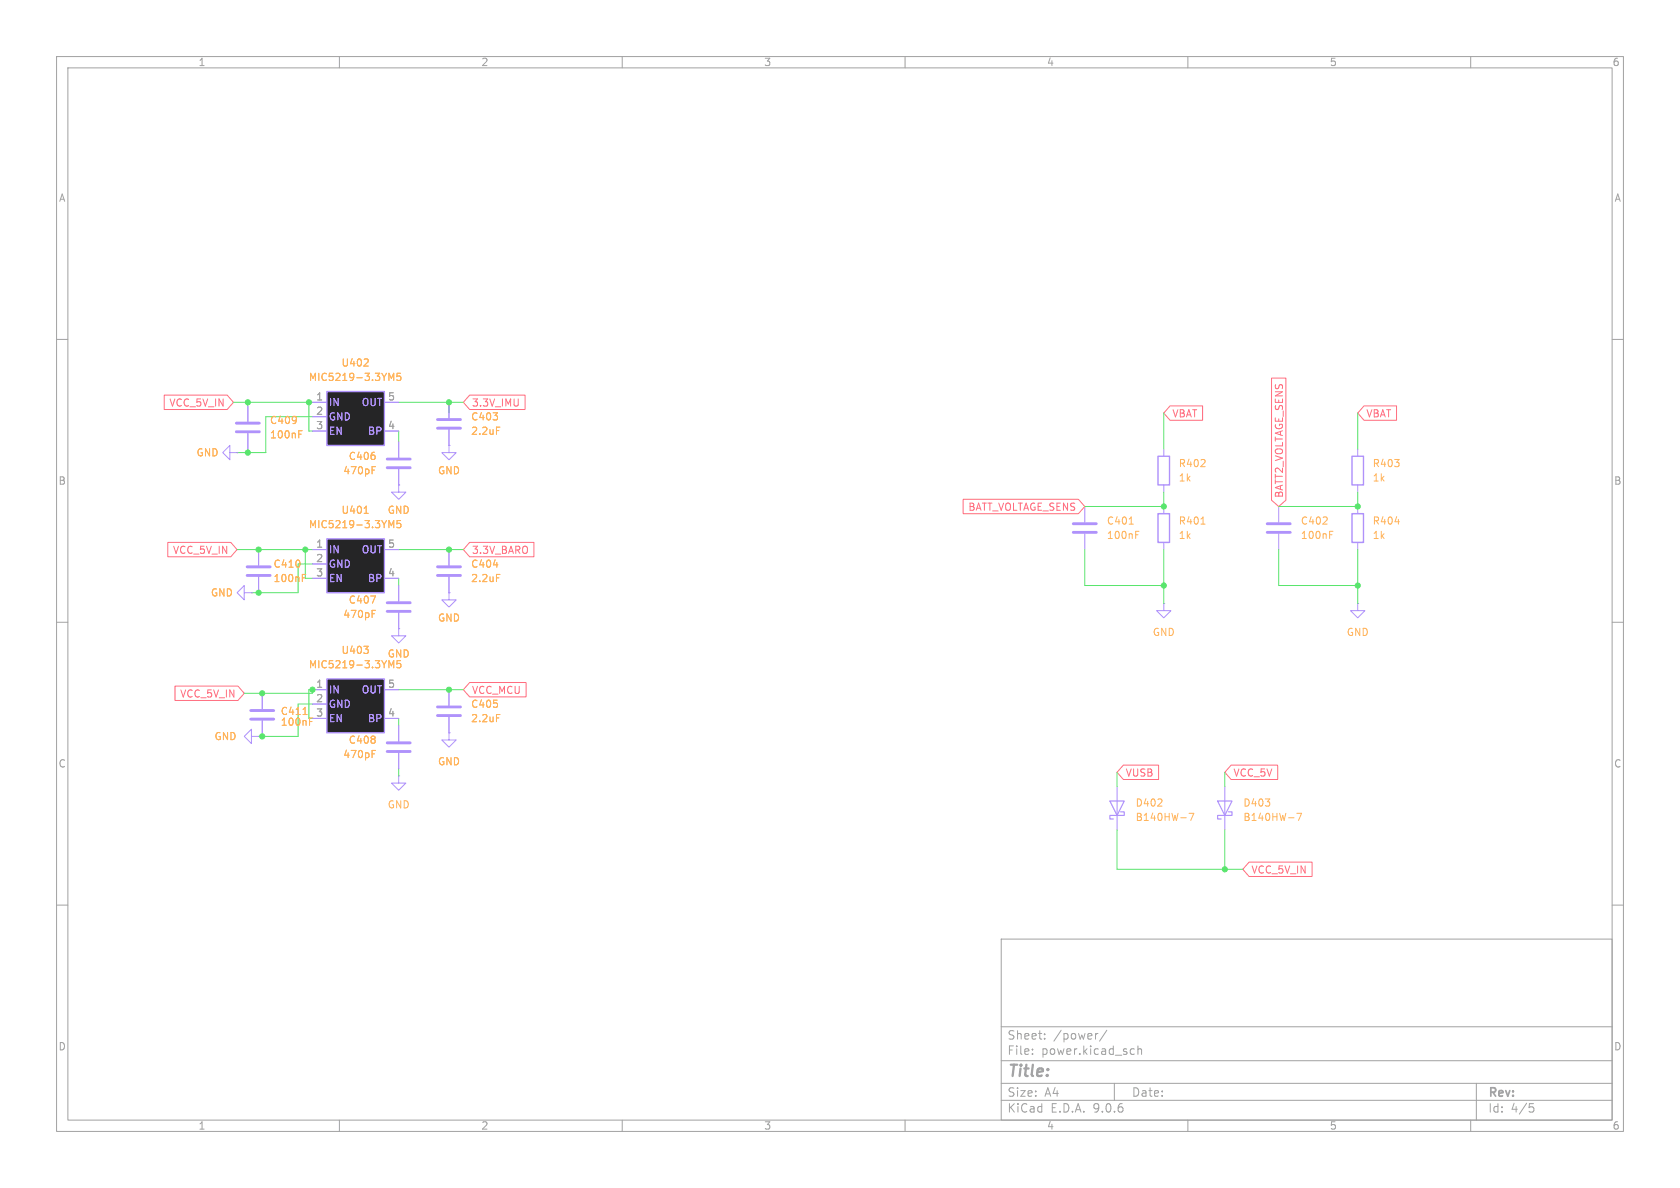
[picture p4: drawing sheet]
(kicad_sch
 (version 20250114)
 (generator "eeschema")
 (generator_version "9.0")
 (paper "A4")
 (lib_symbols
  (symbol "PCM_4ms_Diode:B140HW-7"
   (pin_numbers (hide yes))
   (pin_names
    (offset 1.016) (hide yes)) (exclude_from_sim no) (in_bom yes) (on_board yes)
   (property "Reference" "D" (at 0 2.54 0) (effects (font (size 1.27 1.27))))
   (property "Value" "B140HW-7" (at 0 -2.54 0) (effects (font (size 1.27 1.27))))
   (property "Footprint" "4ms_Diode:D_SOD-123" (at 0 5.08 0) (effects (font (size 1.27 1.27)) (hide yes)))
   (property "Datasheet" "" (at 0 0 0) (effects (font (size 1.27 1.27)) (hide yes)))
   (property "Description" "SCHOTTKY RECTIFIER 1.0A 40Vrrm 0.55Vf" (at 0 0 0) (effects (font (size 1.27 1.27)) (hide yes)))
   (property "Specifications" "SCHOTTKY RECTIFIER 1.0A 40Vrrm 0.55Vf" (at -2.54 -7.874 0) (effects (font (size 1.27 1.27)) (justify left) (hide yes)))
   (property "Manufacturer" "Diodes Incorporated" (at -2.54 -9.398 0) (effects (font (size 1.27 1.27)) (justify left) (hide yes)))
   (property "Part Number" "B140HW-7" (at -2.54 -10.922 0) (effects (font (size 1.27 1.27)) (justify left) (hide yes)))
   (property "JLCPCB ID" "C134429" (at 2.54 -12.7 0) (effects (font (size 1.27 1.27)) (hide yes)))
   (property "Alt JLCPCB ID" "C8598" (at 0 0 0) (effects (font (size 1.27 1.27)) (hide yes)))
   (property "Alt JLCPCB Part" "B5819W" (at 0 0 0) (effects (font (size 1.27 1.27)) (hide yes)))
   (symbol "B140HW-7_0_1"
    (polyline (pts (xy -1.905 0.635) (xy -1.905 1.27) (xy -1.27 1.27) (xy -1.27 -1.27) (xy -0.635 -1.27) (xy -0.635 -0.635)) (stroke (width 0.2032) (type default)) (fill (type none)))
    (polyline (pts (xy 1.27 1.27) (xy 1.27 -1.27) (xy -1.27 0) (xy 1.27 1.27)) (stroke (width 0.2032) (type default)) (fill (type none)))
    (polyline (pts (xy 1.27 0) (xy -1.27 0)) (stroke (width 0) (type default)) (fill (type none))))
   (symbol "B140HW-7_1_1"
    (pin passive line (at -3.81 0 0) (length 2.54) (name "K" (effects (font (size 1.27 1.27)))) (number "1" (effects (font (size 1.27 1.27)))))
    (pin passive line (at 3.81 0 180) (length 2.54) (name "A" (effects (font (size 1.27 1.27)))) (number "2" (effects (font (size 1.27 1.27))))))
   (embedded_fonts no))
  (symbol "PCM_Capacitor_AKL:C_0402"
   (pin_numbers (hide yes))
   (pin_names
    (offset 0.254)) (exclude_from_sim no) (in_bom yes) (on_board yes)
   (property "Reference" "C" (at 0.635 2.54 0) (effects (font (size 1.27 1.27)) (justify left)))
   (property "Value" "C_0402" (at 0.635 -2.54 0) (effects (font (size 1.27 1.27)) (justify left)))
   (property "Footprint" "PCM_Capacitor_SMD_AKL:C_0402_1005Metric" (at 0.9652 -3.81 0) (effects (font (size 1.27 1.27)) (hide yes)))
   (property "Datasheet" "~" (at 0 0 0) (effects (font (size 1.27 1.27)) (hide yes)))
   (property "Description" "SMD 0402 MLCC capacitor, Alternate KiCad Library" (at 0 0 0) (effects (font (size 1.27 1.27)) (hide yes)))
   (symbol "C_0402_0_1"
    (polyline (pts (xy -2.032 0.762) (xy 2.032 0.762)) (stroke (width 0.508) (type default)) (fill (type none)))
    (polyline (pts (xy -2.032 -0.762) (xy 2.032 -0.762)) (stroke (width 0.508) (type default)) (fill (type none))))
   (symbol "C_0402_0_2"
    (polyline (pts (xy -2.54 -2.54) (xy -0.381 -0.381)) (stroke (width 0) (type default)) (fill (type none)))
    (polyline (pts (xy -0.508 -0.508) (xy -1.651 0.635)) (stroke (width 0.508) (type default)) (fill (type none)))
    (polyline (pts (xy -0.508 -0.508) (xy 0.635 -1.651)) (stroke (width 0.508) (type default)) (fill (type none)))
    (polyline (pts (xy 0.381 0.381) (xy 2.54 2.54)) (stroke (width 0) (type default)) (fill (type none)))
    (polyline (pts (xy 0.508 0.508) (xy -0.635 1.651)) (stroke (width 0.508) (type default)) (fill (type none)))
    (polyline (pts (xy 0.508 0.508) (xy 1.651 -0.635)) (stroke (width 0.508) (type default)) (fill (type none))))
   (symbol "C_0402_1_1"
    (pin passive line (at 0 3.81 270) (length 2.794) (name "~" (effects (font (size 1.27 1.27)))) (number "1" (effects (font (size 1.27 1.27)))))
    (pin passive line (at 0 -3.81 90) (length 2.794) (name "~" (effects (font (size 1.27 1.27)))) (number "2" (effects (font (size 1.27 1.27))))))
   (symbol "C_0402_1_2"
    (pin passive line (at -2.54 -2.54 90) (length 0) (name "~" (effects (font (size 1.27 1.27)))) (number "2" (effects (font (size 1.27 1.27)))))
    (pin passive line (at 2.54 2.54 270) (length 0) (name "~" (effects (font (size 1.27 1.27)))) (number "1" (effects (font (size 1.27 1.27))))))
   (embedded_fonts no))
  (symbol "PCM_Capacitor_AKL:C_0603"
   (pin_numbers (hide yes))
   (pin_names
    (offset 0.254)) (exclude_from_sim no) (in_bom yes) (on_board yes)
   (property "Reference" "C" (at 0.635 2.54 0) (effects (font (size 1.27 1.27)) (justify left)))
   (property "Value" "C_0603" (at 0.635 -2.54 0) (effects (font (size 1.27 1.27)) (justify left)))
   (property "Footprint" "PCM_Capacitor_SMD_AKL:C_0603_1608Metric" (at 0.9652 -3.81 0) (effects (font (size 1.27 1.27)) (hide yes)))
   (property "Datasheet" "~" (at 0 0 0) (effects (font (size 1.27 1.27)) (hide yes)))
   (property "Description" "SMD 0603 MLCC capacitor, Alternate KiCad Library" (at 0 0 0) (effects (font (size 1.27 1.27)) (hide yes)))
   (symbol "C_0603_0_1"
    (polyline (pts (xy -2.032 0.762) (xy 2.032 0.762)) (stroke (width 0.508) (type default)) (fill (type none)))
    (polyline (pts (xy -2.032 -0.762) (xy 2.032 -0.762)) (stroke (width 0.508) (type default)) (fill (type none))))
   (symbol "C_0603_0_2"
    (polyline (pts (xy -2.54 -2.54) (xy -0.381 -0.381)) (stroke (width 0) (type default)) (fill (type none)))
    (polyline (pts (xy -0.508 -0.508) (xy -1.651 0.635)) (stroke (width 0.508) (type default)) (fill (type none)))
    (polyline (pts (xy -0.508 -0.508) (xy 0.635 -1.651)) (stroke (width 0.508) (type default)) (fill (type none)))
    (polyline (pts (xy 0.381 0.381) (xy 2.54 2.54)) (stroke (width 0) (type default)) (fill (type none)))
    (polyline (pts (xy 0.508 0.508) (xy -0.635 1.651)) (stroke (width 0.508) (type default)) (fill (type none)))
    (polyline (pts (xy 0.508 0.508) (xy 1.651 -0.635)) (stroke (width 0.508) (type default)) (fill (type none))))
   (symbol "C_0603_1_1"
    (pin passive line (at 0 3.81 270) (length 2.794) (name "~" (effects (font (size 1.27 1.27)))) (number "1" (effects (font (size 1.27 1.27)))))
    (pin passive line (at 0 -3.81 90) (length 2.794) (name "~" (effects (font (size 1.27 1.27)))) (number "2" (effects (font (size 1.27 1.27))))))
   (symbol "C_0603_1_2"
    (pin passive line (at -2.54 -2.54 90) (length 0) (name "~" (effects (font (size 1.27 1.27)))) (number "2" (effects (font (size 1.27 1.27)))))
    (pin passive line (at 2.54 2.54 270) (length 0) (name "~" (effects (font (size 1.27 1.27)))) (number "1" (effects (font (size 1.27 1.27))))))
   (embedded_fonts no))
  (symbol "PCM_Resistor_AKL:R_0402"
   (pin_numbers (hide yes))
   (pin_names
    (offset 0)) (exclude_from_sim no) (in_bom yes) (on_board yes)
   (property "Reference" "R" (at 2.54 1.27 0) (effects (font (size 1.27 1.27)) (justify left)))
   (property "Value" "R_0402" (at 2.54 -1.27 0) (effects (font (size 1.27 1.27)) (justify left)))
   (property "Footprint" "PCM_Resistor_SMD_AKL:R_0402_1005Metric" (at 0 -11.43 0) (effects (font (size 1.27 1.27)) (hide yes)))
   (property "Datasheet" "~" (at 0 0 0) (effects (font (size 1.27 1.27)) (hide yes)))
   (property "Description" "SMD 0402 Chip Resistor, European Symbol, Alternate KiCad Library" (at 0 0 0) (effects (font (size 1.27 1.27)) (hide yes)))
   (symbol "R_0402_0_1"
    (rectangle (start -1.016 2.54) (end 1.016 -2.54) (stroke (width 0.254) (type default)) (fill (type none))))
   (symbol "R_0402_0_2"
    (polyline (pts (xy -2.54 -2.54) (xy -1.524 -1.524)) (stroke (width 0) (type default)) (fill (type none)))
    (polyline (pts (xy 1.524 1.524) (xy 2.54 2.54)) (stroke (width 0) (type default)) (fill (type none)))
    (polyline (pts (xy 1.524 1.524) (xy 0.889 2.159) (xy -2.159 -0.889) (xy -0.889 -2.159) (xy 2.159 0.889) (xy 1.524 1.524)) (stroke (width 0.254) (type default)) (fill (type none))))
   (symbol "R_0402_1_1"
    (pin passive line (at 0 3.81 270) (length 1.27) (name "~" (effects (font (size 1.27 1.27)))) (number "1" (effects (font (size 1.27 1.27)))))
    (pin passive line (at 0 -3.81 90) (length 1.27) (name "~" (effects (font (size 1.27 1.27)))) (number "2" (effects (font (size 1.27 1.27))))))
   (symbol "R_0402_1_2"
    (pin passive line (at -2.54 -2.54 0) (length 0) (name "" (effects (font (size 1.27 1.27)))) (number "2" (effects (font (size 1.27 1.27)))))
    (pin passive line (at 2.54 2.54 180) (length 0) (name "" (effects (font (size 1.27 1.27)))) (number "1" (effects (font (size 1.27 1.27))))))
   (embedded_fonts no))
  (symbol "Regulator_Linear:MIC5219-3.3YM5"
   (pin_names
    (offset 0.254)) (exclude_from_sim no) (in_bom yes) (on_board yes)
   (property "Reference" "U402" (at 0 9.525 0) (effects (font (size 1.27 1.27))))
   (property "Value" "MIC5219-3.3YM5" (at 0 6.985 0) (effects (font (size 1.27 1.27))))
   (property "Footprint" "Package_TO_SOT_SMD:SOT-23-5" (at 0 8.255 0) (effects (font (size 1.27 1.27)) (hide yes)))
   (property "Datasheet" "http://ww1.microchip.com/downloads/en/DeviceDoc/MIC5219-500mA-Peak-Output-LDO-Regulator-DS20006021A.pdf" (at 0 0 0) (effects (font (size 1.27 1.27)) (hide yes)))
   (property "Description" "500mA low dropout linear regulator, fixed 3.3V output, SOT-23-5" (at 0 0 0) (effects (font (size 1.27 1.27)) (hide yes)))
   (symbol "MIC5219-3.3YM5_0_1"
    (rectangle (start -5.08 4.445) (end 5.08 -5.08) (stroke (width 0.254) (type default)) (fill (type background))))
   (symbol "MIC5219-3.3YM5_1_1"
    (pin power_in line (at -7.62 2.54 0) (length 2.54) (name "IN" (effects (font (size 1.27 1.27)))) (number "1" (effects (font (size 1.27 1.27)))))
    (pin power_in line (at -7.62 0 0) (length 2.54) (name "GND" (effects (font (size 1.27 1.27)))) (number "2" (effects (font (size 1.27 1.27)))))
    (pin input line (at -7.62 -2.54 0) (length 2.54) (name "EN" (effects (font (size 1.27 1.27)))) (number "3" (effects (font (size 1.27 1.27)))))
    (pin power_out line (at 7.62 2.54 180) (length 2.54) (name "OUT" (effects (font (size 1.27 1.27)))) (number "5" (effects (font (size 1.27 1.27)))))
    (pin input line (at 7.62 -2.54 180) (length 2.54) (name "BP" (effects (font (size 1.27 1.27)))) (number "4" (effects (font (size 1.27 1.27))))))
   (embedded_fonts no))
  (symbol "power:GND"
   (power)
   (pin_numbers (hide yes))
   (pin_names
    (offset 0) (hide yes)) (exclude_from_sim no) (in_bom yes) (on_board yes)
   (property "Reference" "#PWR" (at 0 -6.35 0) (effects (font (size 1.27 1.27)) (hide yes)))
   (property "Value" "GND" (at 0 -3.81 0) (effects (font (size 1.27 1.27))))
   (property "Footprint" "" (at 0 0 0) (effects (font (size 1.27 1.27)) (hide yes)))
   (property "Datasheet" "" (at 0 0 0) (effects (font (size 1.27 1.27)) (hide yes)))
   (property "Description" "Power symbol creates a global label with name \"GND\" , ground" (at 0 0 0) (effects (font (size 1.27 1.27)) (hide yes)))
   (symbol "GND_0_1"
    (polyline (pts (xy 0 0) (xy 0 -1.27) (xy 1.27 -1.27) (xy 0 -2.54) (xy -1.27 -1.27) (xy 0 -1.27)) (stroke (width 0) (type default)) (fill (type none))))
   (symbol "GND_1_1"
    (pin power_in line (at 0 0 270) (length 0) (name "~" (effects (font (size 1.27 1.27)))) (number "1" (effects (font (size 1.27 1.27))))))
   (embedded_fonts no)))
 (junction
  (at 55.245 121.92)
  (diameter 0)
  (color 0 0 0 0))
 (junction
  (at 79.375 97.155)
  (diameter 0)
  (color 0 0 0 0))
 (junction
  (at 205.74 103.505)
  (diameter 0)
  (color 0 0 0 0))
 (junction
  (at 43.815 80.01)
  (diameter 0)
  (color 0 0 0 0))
 (junction
  (at 46.355 130.175)
  (diameter 0)
  (color 0 0 0 0))
 (junction
  (at 46.355 122.555)
  (diameter 0)
  (color 0 0 0 0))
 (junction
  (at 216.535 153.67)
  (diameter 0)
  (color 0 0 0 0))
 (junction
  (at 79.375 121.92)
  (diameter 0)
  (color 0 0 0 0))
 (junction
  (at 53.975 97.155)
  (diameter 0)
  (color 0 0 0 0))
 (junction
  (at 45.72 104.775)
  (diameter 0)
  (color 0 0 0 0))
 (junction
  (at 79.375 71.12)
  (diameter 0)
  (color 0 0 0 0))
 (junction
  (at 43.815 71.12)
  (diameter 0)
  (color 0 0 0 0))
 (junction
  (at 240.03 103.505)
  (diameter 0)
  (color 0 0 0 0))
 (junction
  (at 205.74 89.535)
  (diameter 0)
  (color 0 0 0 0))
 (junction
  (at 54.61 71.12)
  (diameter 0)
  (color 0 0 0 0))
 (junction
  (at 240.03 89.535)
  (diameter 0)
  (color 0 0 0 0))
 (junction
  (at 45.72 97.155)
  (diameter 0)
  (color 0 0 0 0))
 (wire
  (pts (xy 43.815 71.12) (xy 43.815 71.755))
  (stroke (width 0) (type default)))
 (wire
  (pts (xy 46.355 122.555) (xy 55.245 122.555))
  (stroke (width 0) (type default)))
 (wire
  (pts (xy 79.375 121.92) (xy 81.915 121.92))
  (stroke (width 0) (type default)))
 (wire
  (pts (xy 191.77 103.505) (xy 205.74 103.505))
  (stroke (width 0) (type default)))
 (wire
  (pts (xy 205.74 103.505) (xy 205.74 97.155))
  (stroke (width 0) (type default)))
 (wire
  (pts (xy 70.485 71.12) (xy 79.375 71.12))
  (stroke (width 0) (type default)))
 (wire
  (pts (xy 52.705 130.175) (xy 52.705 124.46))
  (stroke (width 0) (type default)))
 (wire
  (pts (xy 205.74 103.505) (xy 205.74 106.68))
  (stroke (width 0) (type default)))
 (wire
  (pts (xy 45.72 104.775) (xy 52.705 104.775))
  (stroke (width 0) (type default)))
 (wire
  (pts (xy 54.61 71.12) (xy 43.815 71.12))
  (stroke (width 0) (type default)))
 (wire
  (pts (xy 52.705 124.46) (xy 55.245 124.46))
  (stroke (width 0) (type default)))
 (wire
  (pts (xy 197.485 153.67) (xy 197.485 146.685))
  (stroke (width 0) (type default)))
 (wire
  (pts (xy 55.245 76.2) (xy 54.61 76.2))
  (stroke (width 0) (type default)))
 (wire
  (pts (xy 205.74 73.025) (xy 205.74 79.375))
  (stroke (width 0) (type default)))
 (wire
  (pts (xy 41.91 80.01) (xy 43.815 80.01))
  (stroke (width 0) (type default)))
 (wire
  (pts (xy 197.485 136.525) (xy 197.485 139.065))
  (stroke (width 0) (type default)))
 (wire
  (pts (xy 219.71 153.67) (xy 216.535 153.67))
  (stroke (width 0) (type default)))
 (wire
  (pts (xy 44.45 104.775) (xy 45.72 104.775))
  (stroke (width 0) (type default)))
 (wire
  (pts (xy 55.245 127) (xy 54.61 127))
  (stroke (width 0) (type default)))
 (wire
  (pts (xy 53.975 97.155) (xy 55.245 97.155))
  (stroke (width 0) (type default)))
 (wire
  (pts (xy 46.99 73.66) (xy 55.245 73.66))
  (stroke (width 0) (type default)))
 (wire
  (pts (xy 70.485 103.505) (xy 70.485 102.235))
  (stroke (width 0) (type default)))
 (wire
  (pts (xy 43.815 71.12) (xy 41.275 71.12))
  (stroke (width 0) (type default)))
 (wire
  (pts (xy 53.975 102.235) (xy 53.975 97.155))
  (stroke (width 0) (type default)))
 (wire
  (pts (xy 54.61 127) (xy 54.61 121.92))
  (stroke (width 0) (type default)))
 (wire
  (pts (xy 55.245 102.235) (xy 53.975 102.235))
  (stroke (width 0) (type default)))
 (wire
  (pts (xy 41.91 97.155) (xy 45.72 97.155))
  (stroke (width 0) (type default)))
 (wire
  (pts (xy 79.375 71.12) (xy 81.915 71.12))
  (stroke (width 0) (type default)))
 (wire
  (pts (xy 54.61 76.2) (xy 54.61 71.12))
  (stroke (width 0) (type default)))
 (wire
  (pts (xy 70.485 121.92) (xy 79.375 121.92))
  (stroke (width 0) (type default)))
 (wire
  (pts (xy 216.535 153.67) (xy 197.485 153.67))
  (stroke (width 0) (type default)))
 (wire
  (pts (xy 45.72 130.175) (xy 46.355 130.175))
  (stroke (width 0) (type default)))
 (wire
  (pts (xy 216.535 146.685) (xy 216.535 153.67))
  (stroke (width 0) (type default)))
 (wire
  (pts (xy 52.705 99.695) (xy 55.245 99.695))
  (stroke (width 0) (type default)))
 (wire
  (pts (xy 52.705 104.775) (xy 52.705 99.695))
  (stroke (width 0) (type default)))
 (wire
  (pts (xy 240.03 73.025) (xy 240.03 79.375))
  (stroke (width 0) (type default)))
 (wire
  (pts (xy 54.61 121.92) (xy 55.245 121.92))
  (stroke (width 0) (type default)))
 (wire
  (pts (xy 226.06 89.535) (xy 240.03 89.535))
  (stroke (width 0) (type default)))
 (wire
  (pts (xy 79.375 97.155) (xy 81.915 97.155))
  (stroke (width 0) (type default)))
 (wire
  (pts (xy 46.355 130.175) (xy 52.705 130.175))
  (stroke (width 0) (type default)))
 (wire
  (pts (xy 70.485 97.155) (xy 79.375 97.155))
  (stroke (width 0) (type default)))
 (wire
  (pts (xy 226.06 103.505) (xy 240.03 103.505))
  (stroke (width 0) (type default)))
 (wire
  (pts (xy 70.485 76.2) (xy 70.485 78.105))
  (stroke (width 0) (type default)))
 (wire
  (pts (xy 70.485 135.89) (xy 70.485 137.16))
  (stroke (width 0) (type default)))
 (wire
  (pts (xy 240.03 103.505) (xy 240.03 106.68))
  (stroke (width 0) (type default)))
 (wire
  (pts (xy 240.03 103.505) (xy 240.03 97.155))
  (stroke (width 0) (type default)))
 (wire
  (pts (xy 191.77 97.155) (xy 191.77 103.505))
  (stroke (width 0) (type default)))
 (wire
  (pts (xy 43.18 122.555) (xy 46.355 122.555))
  (stroke (width 0) (type default)))
 (wire
  (pts (xy 79.375 71.12) (xy 79.375 73.025))
  (stroke (width 0) (type default)))
 (wire
  (pts (xy 216.535 136.525) (xy 216.535 139.065))
  (stroke (width 0) (type default)))
 (wire
  (pts (xy 240.03 86.995) (xy 240.03 89.535))
  (stroke (width 0) (type default)))
 (wire
  (pts (xy 45.72 97.155) (xy 53.975 97.155))
  (stroke (width 0) (type default)))
 (wire
  (pts (xy 43.815 80.01) (xy 46.99 80.01))
  (stroke (width 0) (type default)))
 (wire
  (pts (xy 46.99 73.66) (xy 46.99 80.01))
  (stroke (width 0) (type default)))
 (wire
  (pts (xy 54.61 71.12) (xy 55.245 71.12))
  (stroke (width 0) (type default)))
 (wire
  (pts (xy 191.77 89.535) (xy 205.74 89.535))
  (stroke (width 0) (type default)))
 (wire
  (pts (xy 43.815 79.375) (xy 43.815 80.01))
  (stroke (width 0) (type default)))
 (wire
  (pts (xy 226.06 97.155) (xy 226.06 103.505))
  (stroke (width 0) (type default)))
 (wire
  (pts (xy 205.74 86.995) (xy 205.74 89.535))
  (stroke (width 0) (type default)))
 (wire
  (pts (xy 55.245 122.555) (xy 55.245 121.92))
  (stroke (width 0) (type default)))
 (wire
  (pts (xy 70.485 127) (xy 70.485 128.27))
  (stroke (width 0) (type default)))
 (global_label "VBAT"
  (shape input)
  (at 240.03 73.025 0)
  (fields_autoplaced yes)
  (effects (font (size 1.27 1.27)) (justify left))
  (property "Intersheetrefs" "${INTERSHEET_REFS}" (at 247.43 73.025 0) (effects (font (size 1.27 1.27)) (justify left) (hide yes))))
 (global_label "3.3V_BARO"
  (shape input)
  (at 81.915 97.155 0)
  (fields_autoplaced yes)
  (effects (font (size 1.27 1.27)) (justify left))
  (property "Intersheetrefs" "${INTERSHEET_REFS}" (at 94.9393 97.155 0) (effects (font (size 1.27 1.27)) (justify left) (hide yes))))
 (global_label "VCC_5V_IN"
  (shape input)
  (at 43.18 122.555 180)
  (fields_autoplaced yes)
  (effects (font (size 1.27 1.27)) (justify right))
  (property "Intersheetrefs" "${INTERSHEET_REFS}" (at 30.3976 122.555 0) (effects (font (size 1.27 1.27)) (justify right) (hide yes))))
 (global_label "VBAT"
  (shape input)
  (at 205.74 73.025 0)
  (fields_autoplaced yes)
  (effects (font (size 1.27 1.27)) (justify left))
  (property "Intersheetrefs" "${INTERSHEET_REFS}" (at 213.14 73.025 0) (effects (font (size 1.27 1.27)) (justify left) (hide yes))))
 (global_label "VCC_5V"
  (shape input)
  (at 216.535 136.525 0)
  (fields_autoplaced yes)
  (effects (font (size 1.27 1.27)) (justify left))
  (property "Intersheetrefs" "${INTERSHEET_REFS}" (at 226.4145 136.525 0) (effects (font (size 1.27 1.27)) (justify left) (hide yes))))
 (global_label "BATT_VOLTAGE_SENS"
  (shape input)
  (at 191.77 89.535 180)
  (fields_autoplaced yes)
  (effects (font (size 1.27 1.27)) (justify right))
  (property "Intersheetrefs" "${INTERSHEET_REFS}" (at 169.7349 89.535 0) (effects (font (size 1.27 1.27)) (justify right) (hide yes))))
 (global_label "VCC_5V_IN"
  (shape input)
  (at 41.91 97.155 180)
  (fields_autoplaced yes)
  (effects (font (size 1.27 1.27)) (justify right))
  (property "Intersheetrefs" "${INTERSHEET_REFS}" (at 29.1276 97.155 0) (effects (font (size 1.27 1.27)) (justify right) (hide yes))))
 (global_label "VUSB"
  (shape input)
  (at 197.485 136.525 0)
  (fields_autoplaced yes)
  (effects (font (size 1.27 1.27)) (justify left))
  (property "Intersheetrefs" "${INTERSHEET_REFS}" (at 205.3688 136.525 0) (effects (font (size 1.27 1.27)) (justify left) (hide yes))))
 (global_label "3.3V_IMU"
  (shape input)
  (at 81.915 71.12 0)
  (fields_autoplaced yes)
  (effects (font (size 1.27 1.27)) (justify left))
  (property "Intersheetrefs" "${INTERSHEET_REFS}" (at 93.3669 71.12 0) (effects (font (size 1.27 1.27)) (justify left) (hide yes))))
 (global_label "VCC_5V_IN"
  (shape input)
  (at 219.71 153.67 0)
  (fields_autoplaced yes)
  (effects (font (size 1.27 1.27)) (justify left))
  (property "Intersheetrefs" "${INTERSHEET_REFS}" (at 232.4924 153.67 0) (effects (font (size 1.27 1.27)) (justify left) (hide yes))))
 (global_label "VCC_5V_IN"
  (shape input)
  (at 41.275 71.12 180)
  (fields_autoplaced yes)
  (effects (font (size 1.27 1.27)) (justify right))
  (property "Intersheetrefs" "${INTERSHEET_REFS}" (at 28.4926 71.12 0) (effects (font (size 1.27 1.27)) (justify right) (hide yes))))
 (global_label "BATT2_VOLTAGE_SENS"
  (shape input)
  (at 226.06 89.535 90)
  (fields_autoplaced yes)
  (effects (font (size 1.27 1.27)) (justify left))
  (property "Intersheetrefs" "${INTERSHEET_REFS}" (at 226.06 66.2904 90) (effects (font (size 1.27 1.27)) (justify left) (hide yes))))
 (global_label "VCC_MCU"
  (shape input)
  (at 81.915 121.92 0)
  (fields_autoplaced yes)
  (effects (font (size 1.27 1.27)) (justify left))
  (property "Intersheetrefs" "${INTERSHEET_REFS}" (at 93.5483 121.92 0) (effects (font (size 1.27 1.27)) (justify left) (hide yes))))
 (symbol
  (lib_id "PCM_Resistor_AKL:R_0402")
  (at 240.03 93.345 0)
  (unit 1)
  (exclude_from_sim no)
  (in_bom yes)
  (on_board yes)
  (dnp no)
  (fields_autoplaced yes)
  (property "Reference" "R404" (at 242.57 92.0749 0) (effects (font (size 1.27 1.27)) (justify left)))
  (property "Value" "1k" (at 242.57 94.6149 0) (effects (font (size 1.27 1.27)) (justify left)))
  (property "Footprint" "PCM_Resistor_SMD_AKL:R_0402_1005Metric" (at 240.03 104.775 0) (effects (font (size 1.27 1.27)) (hide yes)))
  (property "Datasheet" "~" (at 240.03 93.345 0) (effects (font (size 1.27 1.27)) (hide yes)))
  (property "Description" "SMD 0402 Chip Resistor, European Symbol, Alternate KiCad Library" (at 240.03 93.345 0) (effects (font (size 1.27 1.27)) (hide yes)))
  (pin "1")
  (pin "2"))
 (symbol
  (lib_id "power:GND")
  (at 240.03 106.68 0)
  (unit 1)
  (exclude_from_sim no)
  (in_bom yes)
  (on_board yes)
  (dnp no)
  (fields_autoplaced yes)
  (property "Reference" "#PWR0402" (at 240.03 113.03 0) (effects (font (size 1.27 1.27)) (hide yes)))
  (property "Value" "GND" (at 240.03 111.76 0) (effects (font (size 1.27 1.27))))
  (property "Footprint" "" (at 240.03 106.68 0) (effects (font (size 1.27 1.27)) (hide yes)))
  (property "Datasheet" "" (at 240.03 106.68 0) (effects (font (size 1.27 1.27)) (hide yes)))
  (property "Description" "Power symbol creates a global label with name \"GND\" , ground" (at 240.03 106.68 0) (effects (font (size 1.27 1.27)) (hide yes)))
  (pin "1"))
 (symbol
  (lib_id "power:GND")
  (at 70.485 111.125 0)
  (mirror y)
  (unit 1)
  (exclude_from_sim no)
  (in_bom yes)
  (on_board yes)
  (dnp no)
  (fields_autoplaced yes)
  (property "Reference" "#PWR0411" (at 70.485 117.475 0) (effects (font (size 1.27 1.27)) (hide yes)))
  (property "Value" "GND" (at 70.485 115.57 0) (effects (font (size 1.27 1.27))))
  (property "Footprint" "" (at 70.485 111.125 0) (effects (font (size 1.27 1.27)) (hide yes)))
  (property "Datasheet" "" (at 70.485 111.125 0) (effects (font (size 1.27 1.27)) (hide yes)))
  (property "Description" "Power symbol creates a global label with name \"GND\" , ground" (at 70.485 111.125 0) (effects (font (size 1.27 1.27)) (hide yes)))
  (pin "1"))
 (symbol
  (lib_id "Regulator_Linear:MIC5219-3.3YM5")
  (at 62.865 99.695 0)
  (unit 1)
  (exclude_from_sim no)
  (in_bom yes)
  (on_board yes)
  (dnp no)
  (fields_autoplaced yes)
  (property "Reference" "U401" (at 62.865 90.17 0) (effects (font (size 1.27 1.27))))
  (property "Value" "MIC5219-3.3YM5" (at 62.865 92.71 0) (effects (font (size 1.27 1.27))))
  (property "Footprint" "Package_TO_SOT_SMD:SOT-23-5" (at 62.865 91.44 0) (effects (font (size 1.27 1.27)) (hide yes)))
  (property "Datasheet" "http://ww1.microchip.com/downloads/en/DeviceDoc/MIC5219-500mA-Peak-Output-LDO-Regulator-DS20006021A.pdf" (at 62.865 99.695 0) (effects (font (size 1.27 1.27)) (hide yes)))
  (property "Description" "500mA low dropout linear regulator, fixed 3.3V output, SOT-23-5" (at 62.865 99.695 0) (effects (font (size 1.27 1.27)) (hide yes)))
  (pin "3")
  (pin "2")
  (pin "1")
  (pin "4")
  (pin "5"))
 (symbol
  (lib_id "PCM_Capacitor_AKL:C_0603")
  (at 79.375 100.965 0)
  (unit 1)
  (exclude_from_sim no)
  (in_bom yes)
  (on_board yes)
  (dnp no)
  (fields_autoplaced yes)
  (property "Reference" "C404" (at 83.185 99.6949 0) (effects (font (size 1.27 1.27)) (justify left)))
  (property "Value" "2.2uF" (at 83.185 102.2349 0) (effects (font (size 1.27 1.27)) (justify left)))
  (property "Footprint" "PCM_Capacitor_SMD_AKL:C_0603_1608Metric" (at 80.3402 104.775 0) (effects (font (size 1.27 1.27)) (hide yes)))
  (property "Datasheet" "~" (at 79.375 100.965 0) (effects (font (size 1.27 1.27)) (hide yes)))
  (property "Description" "SMD 0603 MLCC capacitor, Alternate KiCad Library" (at 79.375 100.965 0) (effects (font (size 1.27 1.27)) (hide yes)))
  (pin "2")
  (pin "1"))
 (symbol
  (lib_id "PCM_Capacitor_AKL:C_0603")
  (at 79.375 125.73 0)
  (unit 1)
  (exclude_from_sim no)
  (in_bom yes)
  (on_board yes)
  (dnp no)
  (fields_autoplaced yes)
  (property "Reference" "C405" (at 83.185 124.4599 0) (effects (font (size 1.27 1.27)) (justify left)))
  (property "Value" "2.2uF" (at 83.185 126.9999 0) (effects (font (size 1.27 1.27)) (justify left)))
  (property "Footprint" "PCM_Capacitor_SMD_AKL:C_0603_1608Metric" (at 80.3402 129.54 0) (effects (font (size 1.27 1.27)) (hide yes)))
  (property "Datasheet" "~" (at 79.375 125.73 0) (effects (font (size 1.27 1.27)) (hide yes)))
  (property "Description" "SMD 0603 MLCC capacitor, Alternate KiCad Library" (at 79.375 125.73 0) (effects (font (size 1.27 1.27)) (hide yes)))
  (pin "2")
  (pin "1"))
 (symbol
  (lib_id "PCM_Resistor_AKL:R_0402")
  (at 205.74 83.185 0)
  (unit 1)
  (exclude_from_sim no)
  (in_bom yes)
  (on_board yes)
  (dnp no)
  (fields_autoplaced yes)
  (property "Reference" "R402" (at 208.28 81.9149 0) (effects (font (size 1.27 1.27)) (justify left)))
  (property "Value" "1k" (at 208.28 84.4549 0) (effects (font (size 1.27 1.27)) (justify left)))
  (property "Footprint" "PCM_Resistor_SMD_AKL:R_0402_1005Metric" (at 205.74 94.615 0) (effects (font (size 1.27 1.27)) (hide yes)))
  (property "Datasheet" "~" (at 205.74 83.185 0) (effects (font (size 1.27 1.27)) (hide yes)))
  (property "Description" "SMD 0402 Chip Resistor, European Symbol, Alternate KiCad Library" (at 205.74 83.185 0) (effects (font (size 1.27 1.27)) (hide yes)))
  (pin "1")
  (pin "2"))
 (symbol
  (lib_id "power:GND")
  (at 45.72 130.175 270)
  (unit 1)
  (exclude_from_sim no)
  (in_bom yes)
  (on_board yes)
  (dnp no)
  (fields_autoplaced yes)
  (property "Reference" "#PWR0404" (at 39.37 130.175 0) (effects (font (size 1.27 1.27)) (hide yes)))
  (property "Value" "GND" (at 41.91 130.1749 90) (effects (font (size 1.27 1.27)) (justify right)))
  (property "Footprint" "" (at 45.72 130.175 0) (effects (font (size 1.27 1.27)) (hide yes)))
  (property "Datasheet" "" (at 45.72 130.175 0) (effects (font (size 1.27 1.27)) (hide yes)))
  (property "Description" "Power symbol creates a global label with name \"GND\" , ground" (at 45.72 130.175 0) (effects (font (size 1.27 1.27)) (hide yes)))
  (pin "1"))
 (symbol
  (lib_id "power:GND")
  (at 41.91 80.01 270)
  (unit 1)
  (exclude_from_sim no)
  (in_bom yes)
  (on_board yes)
  (dnp no)
  (fields_autoplaced yes)
  (property "Reference" "#PWR0406" (at 35.56 80.01 0) (effects (font (size 1.27 1.27)) (hide yes)))
  (property "Value" "GND" (at 38.735 80.0099 90) (effects (font (size 1.27 1.27)) (justify right)))
  (property "Footprint" "" (at 41.91 80.01 0) (effects (font (size 1.27 1.27)) (hide yes)))
  (property "Datasheet" "" (at 41.91 80.01 0) (effects (font (size 1.27 1.27)) (hide yes)))
  (property "Description" "Power symbol creates a global label with name \"GND\" , ground" (at 41.91 80.01 0) (effects (font (size 1.27 1.27)) (hide yes)))
  (pin "1"))
 (symbol
  (lib_id "PCM_4ms_Diode:B140HW-7")
  (at 216.535 142.875 90)
  (unit 1)
  (exclude_from_sim no)
  (in_bom yes)
  (on_board yes)
  (dnp no)
  (fields_autoplaced yes)
  (property "Reference" "D403" (at 219.71 141.9224 90) (effects (font (size 1.27 1.27)) (justify right)))
  (property "Value" "B140HW-7" (at 219.71 144.4624 90) (effects (font (size 1.27 1.27)) (justify right)))
  (property "Footprint" "PCM_Diode_SMD_Handsoldering_AKL:D_SOD-123" (at 211.455 142.875 0) (effects (font (size 1.27 1.27)) (hide yes)))
  (property "Datasheet" "" (at 216.535 142.875 0) (effects (font (size 1.27 1.27)) (hide yes)))
  (property "Description" "SCHOTTKY RECTIFIER 1.0A 40Vrrm 0.55Vf" (at 216.535 142.875 0) (effects (font (size 1.27 1.27)) (hide yes)))
  (property "Specifications" "SCHOTTKY RECTIFIER 1.0A 40Vrrm 0.55Vf" (at 224.409 145.415 0) (effects (font (size 1.27 1.27)) (justify left) (hide yes)))
  (property "Manufacturer" "Diodes Incorporated" (at 225.933 145.415 0) (effects (font (size 1.27 1.27)) (justify left) (hide yes)))
  (property "Part Number" "B140HW-7" (at 227.457 145.415 0) (effects (font (size 1.27 1.27)) (justify left) (hide yes)))
  (property "JLCPCB ID" "C134429" (at 229.235 140.335 0) (effects (font (size 1.27 1.27)) (hide yes)))
  (property "Alt JLCPCB ID" "C8598" (at 216.535 142.875 0) (effects (font (size 1.27 1.27)) (hide yes)))
  (property "Alt JLCPCB Part" "B5819W" (at 216.535 142.875 0) (effects (font (size 1.27 1.27)) (hide yes)))
  (pin "1")
  (pin "2"))
 (symbol
  (lib_id "PCM_Capacitor_AKL:C_0603")
  (at 79.375 74.93 0)
  (unit 1)
  (exclude_from_sim no)
  (in_bom yes)
  (on_board yes)
  (dnp no)
  (fields_autoplaced yes)
  (property "Reference" "C403" (at 83.185 73.6599 0) (effects (font (size 1.27 1.27)) (justify left)))
  (property "Value" "2.2uF" (at 83.185 76.1999 0) (effects (font (size 1.27 1.27)) (justify left)))
  (property "Footprint" "PCM_Capacitor_SMD_AKL:C_0603_1608Metric" (at 80.3402 78.74 0) (effects (font (size 1.27 1.27)) (hide yes)))
  (property "Datasheet" "~" (at 79.375 74.93 0) (effects (font (size 1.27 1.27)) (hide yes)))
  (property "Description" "SMD 0603 MLCC capacitor, Alternate KiCad Library" (at 79.375 74.93 0) (effects (font (size 1.27 1.27)) (hide yes)))
  (pin "2")
  (pin "1"))
 (symbol
  (lib_id "PCM_Capacitor_AKL:C_0603")
  (at 46.355 126.365 180)
  (unit 1)
  (exclude_from_sim no)
  (in_bom yes)
  (on_board yes)
  (dnp no)
  (property "Reference" "C411" (at 49.53 125.73 0) (effects (font (size 1.27 1.27)) (justify right)))
  (property "Value" "100nF" (at 49.53 127.635 0) (effects (font (size 1.27 1.27)) (justify right)))
  (property "Footprint" "PCM_Capacitor_SMD_AKL:C_0603_1608Metric" (at 45.3898 122.555 0) (effects (font (size 1.27 1.27)) (hide yes)))
  (property "Datasheet" "~" (at 46.355 126.365 0) (effects (font (size 1.27 1.27)) (hide yes)))
  (property "Description" "SMD 0603 MLCC capacitor, Alternate KiCad Library" (at 46.355 126.365 0) (effects (font (size 1.27 1.27)) (hide yes)))
  (pin "1")
  (pin "2"))
 (symbol
  (lib_id "PCM_Resistor_AKL:R_0402")
  (at 205.74 93.345 0)
  (unit 1)
  (exclude_from_sim no)
  (in_bom yes)
  (on_board yes)
  (dnp no)
  (fields_autoplaced yes)
  (property "Reference" "R401" (at 208.28 92.0749 0) (effects (font (size 1.27 1.27)) (justify left)))
  (property "Value" "1k" (at 208.28 94.6149 0) (effects (font (size 1.27 1.27)) (justify left)))
  (property "Footprint" "PCM_Resistor_SMD_AKL:R_0402_1005Metric" (at 205.74 104.775 0) (effects (font (size 1.27 1.27)) (hide yes)))
  (property "Datasheet" "~" (at 205.74 93.345 0) (effects (font (size 1.27 1.27)) (hide yes)))
  (property "Description" "SMD 0402 Chip Resistor, European Symbol, Alternate KiCad Library" (at 205.74 93.345 0) (effects (font (size 1.27 1.27)) (hide yes)))
  (pin "1")
  (pin "2"))
 (symbol
  (lib_id "power:GND")
  (at 205.74 106.68 0)
  (unit 1)
  (exclude_from_sim no)
  (in_bom yes)
  (on_board yes)
  (dnp no)
  (fields_autoplaced yes)
  (property "Reference" "#PWR0401" (at 205.74 113.03 0) (effects (font (size 1.27 1.27)) (hide yes)))
  (property "Value" "GND" (at 205.74 111.76 0) (effects (font (size 1.27 1.27))))
  (property "Footprint" "" (at 205.74 106.68 0) (effects (font (size 1.27 1.27)) (hide yes)))
  (property "Datasheet" "" (at 205.74 106.68 0) (effects (font (size 1.27 1.27)) (hide yes)))
  (property "Description" "Power symbol creates a global label with name \"GND\" , ground" (at 205.74 106.68 0) (effects (font (size 1.27 1.27)) (hide yes)))
  (pin "1"))
 (symbol
  (lib_id "Regulator_Linear:MIC5219-3.3YM5")
  (at 62.865 73.66 0)
  (unit 1)
  (exclude_from_sim no)
  (in_bom yes)
  (on_board yes)
  (dnp no)
  (fields_autoplaced yes)
  (property "Reference" "U402" (at 62.865 64.135 0) (effects (font (size 1.27 1.27))))
  (property "Value" "MIC5219-3.3YM5" (at 62.865 66.675 0) (effects (font (size 1.27 1.27))))
  (property "Footprint" "Package_TO_SOT_SMD:SOT-23-5" (at 62.865 65.405 0) (effects (font (size 1.27 1.27)) (hide yes)))
  (property "Datasheet" "http://ww1.microchip.com/downloads/en/DeviceDoc/MIC5219-500mA-Peak-Output-LDO-Regulator-DS20006021A.pdf" (at 62.865 73.66 0) (effects (font (size 1.27 1.27)) (hide yes)))
  (property "Description" "500mA low dropout linear regulator, fixed 3.3V output, SOT-23-5" (at 62.865 73.66 0) (effects (font (size 1.27 1.27)) (hide yes)))
  (pin "3")
  (pin "2")
  (pin "1")
  (pin "4")
  (pin "5"))
 (symbol
  (lib_id "PCM_Capacitor_AKL:C_0603")
  (at 70.485 81.915 0)
  (unit 1)
  (exclude_from_sim no)
  (in_bom yes)
  (on_board yes)
  (dnp no)
  (property "Reference" "C406" (at 66.675 80.6449 0) (effects (font (size 1.27 1.27)) (justify right)))
  (property "Value" "470pF" (at 66.675 83.1849 0) (effects (font (size 1.27 1.27)) (justify right)))
  (property "Footprint" "PCM_Capacitor_SMD_AKL:C_0603_1608Metric" (at 71.4502 85.725 0) (effects (font (size 1.27 1.27)) (hide yes)))
  (property "Datasheet" "~" (at 70.485 81.915 0) (effects (font (size 1.27 1.27)) (hide yes)))
  (property "Description" "SMD 0603 MLCC capacitor, Alternate KiCad Library" (at 70.485 81.915 0) (effects (font (size 1.27 1.27)) (hide yes)))
  (pin "2")
  (pin "1"))
 (symbol
  (lib_id "Regulator_Linear:MIC5219-3.3YM5")
  (at 62.865 124.46 0)
  (unit 1)
  (exclude_from_sim no)
  (in_bom yes)
  (on_board yes)
  (dnp no)
  (fields_autoplaced yes)
  (property "Reference" "U403" (at 62.865 114.935 0) (effects (font (size 1.27 1.27))))
  (property "Value" "MIC5219-3.3YM5" (at 62.865 117.475 0) (effects (font (size 1.27 1.27))))
  (property "Footprint" "Package_TO_SOT_SMD:SOT-23-5" (at 62.865 116.205 0) (effects (font (size 1.27 1.27)) (hide yes)))
  (property "Datasheet" "http://ww1.microchip.com/downloads/en/DeviceDoc/MIC5219-500mA-Peak-Output-LDO-Regulator-DS20006021A.pdf" (at 62.865 124.46 0) (effects (font (size 1.27 1.27)) (hide yes)))
  (property "Description" "500mA low dropout linear regulator, fixed 3.3V output, SOT-23-5" (at 62.865 124.46 0) (effects (font (size 1.27 1.27)) (hide yes)))
  (pin "3")
  (pin "2")
  (pin "1")
  (pin "4")
  (pin "5"))
 (symbol
  (lib_id "power:GND")
  (at 79.375 104.775 0)
  (unit 1)
  (exclude_from_sim no)
  (in_bom yes)
  (on_board yes)
  (dnp no)
  (fields_autoplaced yes)
  (property "Reference" "#PWR0408" (at 79.375 111.125 0) (effects (font (size 1.27 1.27)) (hide yes)))
  (property "Value" "GND" (at 79.375 109.22 0) (effects (font (size 1.27 1.27))))
  (property "Footprint" "" (at 79.375 104.775 0) (effects (font (size 1.27 1.27)) (hide yes)))
  (property "Datasheet" "" (at 79.375 104.775 0) (effects (font (size 1.27 1.27)) (hide yes)))
  (property "Description" "Power symbol creates a global label with name \"GND\" , ground" (at 79.375 104.775 0) (effects (font (size 1.27 1.27)) (hide yes)))
  (pin "1"))
 (symbol
  (lib_id "PCM_4ms_Diode:B140HW-7")
  (at 197.485 142.875 90)
  (unit 1)
  (exclude_from_sim no)
  (in_bom yes)
  (on_board yes)
  (dnp no)
  (fields_autoplaced yes)
  (property "Reference" "D402" (at 200.66 141.9224 90) (effects (font (size 1.27 1.27)) (justify right)))
  (property "Value" "B140HW-7" (at 200.66 144.4624 90) (effects (font (size 1.27 1.27)) (justify right)))
  (property "Footprint" "PCM_Diode_SMD_Handsoldering_AKL:D_SOD-123" (at 192.405 142.875 0) (effects (font (size 1.27 1.27)) (hide yes)))
  (property "Datasheet" "" (at 197.485 142.875 0) (effects (font (size 1.27 1.27)) (hide yes)))
  (property "Description" "SCHOTTKY RECTIFIER 1.0A 40Vrrm 0.55Vf" (at 197.485 142.875 0) (effects (font (size 1.27 1.27)) (hide yes)))
  (property "Specifications" "SCHOTTKY RECTIFIER 1.0A 40Vrrm 0.55Vf" (at 205.359 145.415 0) (effects (font (size 1.27 1.27)) (justify left) (hide yes)))
  (property "Manufacturer" "Diodes Incorporated" (at 206.883 145.415 0) (effects (font (size 1.27 1.27)) (justify left) (hide yes)))
  (property "Part Number" "B140HW-7" (at 208.407 145.415 0) (effects (font (size 1.27 1.27)) (justify left) (hide yes)))
  (property "JLCPCB ID" "C134429" (at 210.185 140.335 0) (effects (font (size 1.27 1.27)) (hide yes)))
  (property "Alt JLCPCB ID" "C8598" (at 197.485 142.875 0) (effects (font (size 1.27 1.27)) (hide yes)))
  (property "Alt JLCPCB Part" "B5819W" (at 197.485 142.875 0) (effects (font (size 1.27 1.27)) (hide yes)))
  (pin "1")
  (pin "2"))
 (symbol
  (lib_id "PCM_Resistor_AKL:R_0402")
  (at 240.03 83.185 0)
  (unit 1)
  (exclude_from_sim no)
  (in_bom yes)
  (on_board yes)
  (dnp no)
  (fields_autoplaced yes)
  (property "Reference" "R403" (at 242.57 81.9149 0) (effects (font (size 1.27 1.27)) (justify left)))
  (property "Value" "1k" (at 242.57 84.4549 0) (effects (font (size 1.27 1.27)) (justify left)))
  (property "Footprint" "PCM_Resistor_SMD_AKL:R_0402_1005Metric" (at 240.03 94.615 0) (effects (font (size 1.27 1.27)) (hide yes)))
  (property "Datasheet" "~" (at 240.03 83.185 0) (effects (font (size 1.27 1.27)) (hide yes)))
  (property "Description" "SMD 0402 Chip Resistor, European Symbol, Alternate KiCad Library" (at 240.03 83.185 0) (effects (font (size 1.27 1.27)) (hide yes)))
  (pin "1")
  (pin "2"))
 (symbol
  (lib_id "power:GND")
  (at 79.375 78.74 0)
  (unit 1)
  (exclude_from_sim no)
  (in_bom yes)
  (on_board yes)
  (dnp no)
  (fields_autoplaced yes)
  (property "Reference" "#PWR0409" (at 79.375 85.09 0) (effects (font (size 1.27 1.27)) (hide yes)))
  (property "Value" "GND" (at 79.375 83.185 0) (effects (font (size 1.27 1.27))))
  (property "Footprint" "" (at 79.375 78.74 0) (effects (font (size 1.27 1.27)) (hide yes)))
  (property "Datasheet" "" (at 79.375 78.74 0) (effects (font (size 1.27 1.27)) (hide yes)))
  (property "Description" "Power symbol creates a global label with name \"GND\" , ground" (at 79.375 78.74 0) (effects (font (size 1.27 1.27)) (hide yes)))
  (pin "1"))
 (symbol
  (lib_id "PCM_Capacitor_AKL:C_0402")
  (at 191.77 93.345 180)
  (unit 1)
  (exclude_from_sim no)
  (in_bom yes)
  (on_board yes)
  (dnp no)
  (fields_autoplaced yes)
  (property "Reference" "C401" (at 195.58 92.0749 0) (effects (font (size 1.27 1.27)) (justify right)))
  (property "Value" "100nF" (at 195.58 94.6149 0) (effects (font (size 1.27 1.27)) (justify right)))
  (property "Footprint" "PCM_Capacitor_SMD_AKL:C_0402_1005Metric" (at 190.8048 89.535 0) (effects (font (size 1.27 1.27)) (hide yes)))
  (property "Datasheet" "~" (at 191.77 93.345 0) (effects (font (size 1.27 1.27)) (hide yes)))
  (property "Description" "SMD 0402 MLCC capacitor, Alternate KiCad Library" (at 191.77 93.345 0) (effects (font (size 1.27 1.27)) (hide yes)))
  (pin "1")
  (pin "2"))
 (symbol
  (lib_id "PCM_Capacitor_AKL:C_0603")
  (at 70.485 107.315 0)
  (unit 1)
  (exclude_from_sim no)
  (in_bom yes)
  (on_board yes)
  (dnp no)
  (property "Reference" "C407" (at 66.675 106.0449 0) (effects (font (size 1.27 1.27)) (justify right)))
  (property "Value" "470pF" (at 66.675 108.5849 0) (effects (font (size 1.27 1.27)) (justify right)))
  (property "Footprint" "PCM_Capacitor_SMD_AKL:C_0603_1608Metric" (at 71.4502 111.125 0) (effects (font (size 1.27 1.27)) (hide yes)))
  (property "Datasheet" "~" (at 70.485 107.315 0) (effects (font (size 1.27 1.27)) (hide yes)))
  (property "Description" "SMD 0603 MLCC capacitor, Alternate KiCad Library" (at 70.485 107.315 0) (effects (font (size 1.27 1.27)) (hide yes)))
  (pin "2")
  (pin "1"))
 (symbol
  (lib_id "PCM_Capacitor_AKL:C_0603")
  (at 45.72 100.965 180)
  (unit 1)
  (exclude_from_sim no)
  (in_bom yes)
  (on_board yes)
  (dnp no)
  (property "Reference" "C410" (at 48.26 99.695 0) (effects (font (size 1.27 1.27)) (justify right)))
  (property "Value" "100nF" (at 48.26 102.235 0) (effects (font (size 1.27 1.27)) (justify right)))
  (property "Footprint" "PCM_Capacitor_SMD_AKL:C_0603_1608Metric" (at 44.7548 97.155 0) (effects (font (size 1.27 1.27)) (hide yes)))
  (property "Datasheet" "~" (at 45.72 100.965 0) (effects (font (size 1.27 1.27)) (hide yes)))
  (property "Description" "SMD 0603 MLCC capacitor, Alternate KiCad Library" (at 45.72 100.965 0) (effects (font (size 1.27 1.27)) (hide yes)))
  (pin "1")
  (pin "2"))
 (symbol
  (lib_id "PCM_Capacitor_AKL:C_0603")
  (at 43.815 75.565 180)
  (unit 1)
  (exclude_from_sim no)
  (in_bom yes)
  (on_board yes)
  (dnp no)
  (fields_autoplaced yes)
  (property "Reference" "C409" (at 47.625 74.2949 0) (effects (font (size 1.27 1.27)) (justify right)))
  (property "Value" "100nF" (at 47.625 76.8349 0) (effects (font (size 1.27 1.27)) (justify right)))
  (property "Footprint" "PCM_Capacitor_SMD_AKL:C_0603_1608Metric" (at 42.8498 71.755 0) (effects (font (size 1.27 1.27)) (hide yes)))
  (property "Datasheet" "~" (at 43.815 75.565 0) (effects (font (size 1.27 1.27)) (hide yes)))
  (property "Description" "SMD 0603 MLCC capacitor, Alternate KiCad Library" (at 43.815 75.565 0) (effects (font (size 1.27 1.27)) (hide yes)))
  (pin "1")
  (pin "2"))
 (symbol
  (lib_id "power:GND")
  (at 70.485 85.725 0)
  (mirror y)
  (unit 1)
  (exclude_from_sim no)
  (in_bom yes)
  (on_board yes)
  (dnp no)
  (fields_autoplaced yes)
  (property "Reference" "#PWR0410" (at 70.485 92.075 0) (effects (font (size 1.27 1.27)) (hide yes)))
  (property "Value" "GND" (at 70.485 90.17 0) (effects (font (size 1.27 1.27))))
  (property "Footprint" "" (at 70.485 85.725 0) (effects (font (size 1.27 1.27)) (hide yes)))
  (property "Datasheet" "" (at 70.485 85.725 0) (effects (font (size 1.27 1.27)) (hide yes)))
  (property "Description" "Power symbol creates a global label with name \"GND\" , ground" (at 70.485 85.725 0) (effects (font (size 1.27 1.27)) (hide yes)))
  (pin "1"))
 (symbol
  (lib_id "power:GND")
  (at 44.45 104.775 270)
  (unit 1)
  (exclude_from_sim no)
  (in_bom yes)
  (on_board yes)
  (dnp no)
  (fields_autoplaced yes)
  (property "Reference" "#PWR0405" (at 38.1 104.775 0) (effects (font (size 1.27 1.27)) (hide yes)))
  (property "Value" "GND" (at 41.275 104.7749 90) (effects (font (size 1.27 1.27)) (justify right)))
  (property "Footprint" "" (at 44.45 104.775 0) (effects (font (size 1.27 1.27)) (hide yes)))
  (property "Datasheet" "" (at 44.45 104.775 0) (effects (font (size 1.27 1.27)) (hide yes)))
  (property "Description" "Power symbol creates a global label with name \"GND\" , ground" (at 44.45 104.775 0) (effects (font (size 1.27 1.27)) (hide yes)))
  (pin "1"))
 (symbol
  (lib_id "power:GND")
  (at 79.375 129.54 0)
  (unit 1)
  (exclude_from_sim no)
  (in_bom yes)
  (on_board yes)
  (dnp no)
  (fields_autoplaced yes)
  (property "Reference" "#PWR0407" (at 79.375 135.89 0) (effects (font (size 1.27 1.27)) (hide yes)))
  (property "Value" "GND" (at 79.375 134.62 0) (effects (font (size 1.27 1.27))))
  (property "Footprint" "" (at 79.375 129.54 0) (effects (font (size 1.27 1.27)) (hide yes)))
  (property "Datasheet" "" (at 79.375 129.54 0) (effects (font (size 1.27 1.27)) (hide yes)))
  (property "Description" "Power symbol creates a global label with name \"GND\" , ground" (at 79.375 129.54 0) (effects (font (size 1.27 1.27)) (hide yes)))
  (pin "1"))
 (symbol
  (lib_id "PCM_Capacitor_AKL:C_0402")
  (at 226.06 93.345 180)
  (unit 1)
  (exclude_from_sim no)
  (in_bom yes)
  (on_board yes)
  (dnp no)
  (fields_autoplaced yes)
  (property "Reference" "C402" (at 229.87 92.0749 0) (effects (font (size 1.27 1.27)) (justify right)))
  (property "Value" "100nF" (at 229.87 94.6149 0) (effects (font (size 1.27 1.27)) (justify right)))
  (property "Footprint" "PCM_Capacitor_SMD_AKL:C_0402_1005Metric" (at 225.0948 89.535 0) (effects (font (size 1.27 1.27)) (hide yes)))
  (property "Datasheet" "~" (at 226.06 93.345 0) (effects (font (size 1.27 1.27)) (hide yes)))
  (property "Description" "SMD 0402 MLCC capacitor, Alternate KiCad Library" (at 226.06 93.345 0) (effects (font (size 1.27 1.27)) (hide yes)))
  (pin "1")
  (pin "2"))
 (symbol
  (lib_id "power:GND")
  (at 70.485 137.16 0)
  (unit 1)
  (exclude_from_sim no)
  (in_bom yes)
  (on_board yes)
  (dnp no)
  (fields_autoplaced yes)
  (property "Reference" "#PWR0412" (at 70.485 143.51 0) (effects (font (size 1.27 1.27)) (hide yes)))
  (property "Value" "GND" (at 70.485 142.24 0) (effects (font (size 1.27 1.27))))
  (property "Footprint" "" (at 70.485 137.16 0) (effects (font (size 1.27 1.27)) (hide yes)))
  (property "Datasheet" "" (at 70.485 137.16 0) (effects (font (size 1.27 1.27)) (hide yes)))
  (property "Description" "Power symbol creates a global label with name \"GND\" , ground" (at 70.485 137.16 0) (effects (font (size 1.27 1.27)) (hide yes)))
  (pin "1"))
 (symbol
  (lib_id "PCM_Capacitor_AKL:C_0603")
  (at 70.485 132.08 0)
  (unit 1)
  (exclude_from_sim no)
  (in_bom yes)
  (on_board yes)
  (dnp no)
  (property "Reference" "C408" (at 66.675 130.8099 0) (effects (font (size 1.27 1.27)) (justify right)))
  (property "Value" "470pF" (at 66.675 133.3499 0) (effects (font (size 1.27 1.27)) (justify right)))
  (property "Footprint" "PCM_Capacitor_SMD_AKL:C_0603_1608Metric" (at 71.4502 135.89 0) (effects (font (size 1.27 1.27)) (hide yes)))
  (property "Datasheet" "~" (at 70.485 132.08 0) (effects (font (size 1.27 1.27)) (hide yes)))
  (property "Description" "SMD 0603 MLCC capacitor, Alternate KiCad Library" (at 70.485 132.08 0) (effects (font (size 1.27 1.27)) (hide yes)))
  (pin "2")
  (pin "1")))
